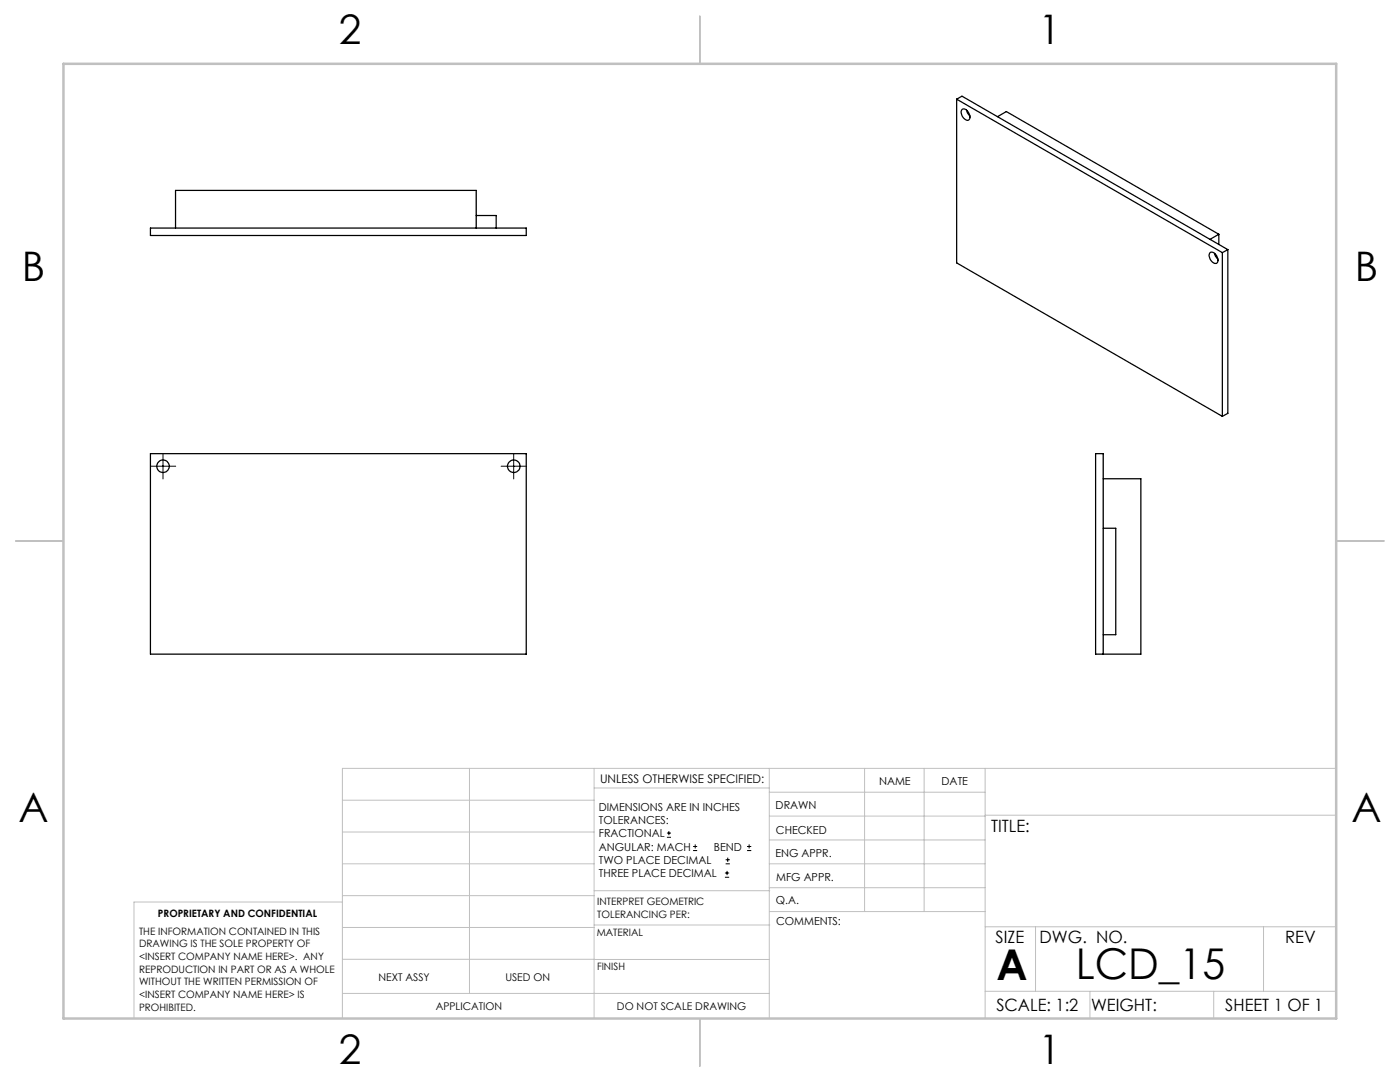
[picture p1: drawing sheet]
<svg xmlns="http://www.w3.org/2000/svg" width="279mm" height="216mm" viewBox="0 0 279 216" stroke-linecap="round" stroke-linejoin="round" font-family="sans-serif">
<g fill="none" stroke="#000" stroke-width=".2">
<path d="M30 93h5.1M32.5 90.5v5.1M100 93h5.1M102.5 90.5v5.1M133.1 167.1h.8M133.1 166.2h.8M133.5 165.8v.9M138.3 169.7h.8M138.3 168.9h.8M138.7 168.5v.8M144.7 175h.8M144.7 174.2h.8"/>
<path d="M144.8 172.4h.9M144.8 171.6h.9M145.1 173.8v.8M145.2 171.1v.9M149.1 169.7h.8M149.1 168.9h.8M149.5 168.5v.8"/>
</g>
<g fill="none" stroke="#c0c0c0" stroke-width=".2">
<path d="M68.3 159.7h50.3M93.7 153.3v44.9M118.6 153.3v49.9M118.6 157.2h34.9M153.5 153.3v49.9M153.5 158.1h43.1M172.5 153.3v28.6M184.4 153.3v28.6M196.6 153.3v49.9M266.7 153.3h-198.4v49.9M68.3 178.7h50.3M68.3 172.4h50.3"/>
<path d="M68.3 166h50.3M68.3 180h-41.6v23.2M118.6 177.7h35M153.5 167.6h43.1M153.5 162.8h43.1M153.5 172.4h43.1M153.5 177.1h43.1M196.6 162.7h70.1M68.3 198.2h85.2M68.3 191.4l85.2 .1M68.3 185.1h50.3M118.6 184.6h35"/>
<path d="M153.6 181.9h43M196.6 197.8h70.1M196.6 184.9h70.1M206.7 184.9v12.9M217.5 197.8v5.4M242.2 197.8v5.4M252.2 184.9v12.9"/>
</g>
<path d="M139.7 3.2v9.5M3.1 107.9h9.6M266.7 107.9h9.5M139.7 203.2v9.6" fill="none" stroke="#c0c0c0" stroke-width=".25"/>
<path d="M12.7 12.7h254v190.5h-254z" fill="none" stroke="#c0c0c0" stroke-width=".5"/>
<g fill="none" stroke="#000" stroke-width=".25">
<path d="M190.9 19.8l53 30.6M190.9 19.8l1.1-.6 53 30.6M190.9 19.8v32.7l53 30.6M192.1 21.8a1.46 1.46 0 0 1 1.4 1.9 .77 .77 0 0 1-1.3-.3 1.21 1.21 0 0 1-.1-1.6zM192.9 22l.1 .5 .6 .6M199.1 23.3l1.7-1 42.4 24.4M30 45.5h75v1.5h-75zM35 45.5v-7.5h60v7.5M95 43h4v2.5M241.5 50.4a1.4 1.4 0 0 1 1.3 .7 1.4 1.4 0 0 1 0 1.5 1.48 1.48 0 0 1-1.3-2.2zM242.4 50.6l.1 .4 .6 .7M243.2 46.7l-1.7 1.1"/>
<path d="M243.2 46.7v2.1M243.9 50.4v32.7M245 49.8l-1.1 .6M245 49.8v32.7l-1.1 .6M30 90.5h75v40h-75zM220.2 95.5h7.5v35h-9v-40h1.5v40M220.2 105.4h2.5v21.2h-2.5"/>
<circle cx="32.5" cy="93" r="1.26"/>
<circle cx="102.5" cy="93" r="1.26"/>
</g>
<g font-size="8.5">
<text x="198.9" y="195.5">A</text>
<text x="214.7" y="195.4">LCD_15</text>
</g>
<g font-size="8.1">
<text x="67.6" y="8.9">2</text>
<text x="207.3" y="8.9">1</text>
<text x="4.4" y="56.1">B</text>
<text x="270.4" y="56.1">B</text>
<text x="3.7" y="164.1">A</text>
<text x="269.7" y="164.1">A</text>
<text x="67.6" y="212.4">2</text>
<text x="207.3" y="212.4">1</text>
</g>
<g font-size="3.4">
<text x="197.8" y="166">TITLE:</text>
<text x="198.7" y="188.1">SIZE</text>
<text x="207.5" y="188.1">DWG. NO.</text>
<text x="256.5" y="188.2">REV</text>
<text x="198.8" y="201.7">SCALE: 1:2</text>
<text x="217.7" y="201.8">WEIGHT:</text>
<text x="244.5" y="201.7">SHEET 1 OF 1</text>
</g>
<text font-size="2.4" x="119.8" y="156.2">UNLESS OTHERWISE SPECIFIED:</text>
<g font-size="2.2">
<text x="119.5" y="161.8">DIMENSIONS ARE IN INCHES</text>
<text x="154.8" y="161.4">DRAWN</text>
<text x="175.4" y="156.6">NAME</text>
<text x="187.9" y="156.7">DATE</text>
<text x="119.5" y="164.4">TOLERANCES:</text>
<text x="119.5" y="167.1">FRACTIONAL</text>
<text x="154.9" y="166.3">CHECKED</text>
<text x="119.5" y="169.7">ANGULAR: MACH</text>
<text x="119.5" y="172.4">TWO PLACE DECIMAL</text>
<text x="142.5" y="169.7">BEND</text>
<text x="154.8" y="171">ENG APPR.</text>
<text x="119.5" y="175">THREE PLACE DECIMAL</text>
<text x="154.9" y="175.7">MFG APPR.</text>
<text x="154.9" y="180.4">Q.A.</text>
<text x="154.9" y="184.6">COMMENTS:</text>
</g>
<g font-size="2.1">
<text x="75.5" y="195.7">NEXT ASSY</text>
<text x="100.9" y="195.7">USED ON</text>
<text x="86.9" y="201.5">APPLICATION</text>
<text x="123.1" y="201.6">DO NOT SCALE DRAWING</text>
</g>
<g font-size="2">
<text x="31.5" y="182.9">PROPRIETARY AND CONFIDENTIAL</text>
<text x="119.2" y="180.6">INTERPRET GEOMETRIC</text>
<text x="119.2" y="183.1">TOLERANCING PER:</text>
<text x="27.8" y="186.5">THE INFORMATION CONTAINED IN THIS</text>
<text x="27.8" y="189">DRAWING IS THE SOLE PROPERTY OF</text>
<text x="27.8" y="191.6">&lt;INSERT COMPANY NAME HERE&gt;. ANY</text>
<text x="119.1" y="186.7">MATERIAL</text>
<text x="27.8" y="194.1">REPRODUCTION IN PART OR AS A WHOLE</text>
<text x="27.8" y="196.6">WITHOUT THE WRITTEN PERMISSION OF</text>
<text x="119.1" y="193.5">FINISH</text>
<text x="27.8" y="199.1">&lt;INSERT COMPANY NAME HERE&gt; IS</text>
<text x="27.8" y="201.7">PROHIBITED.</text>
</g>
</svg>
